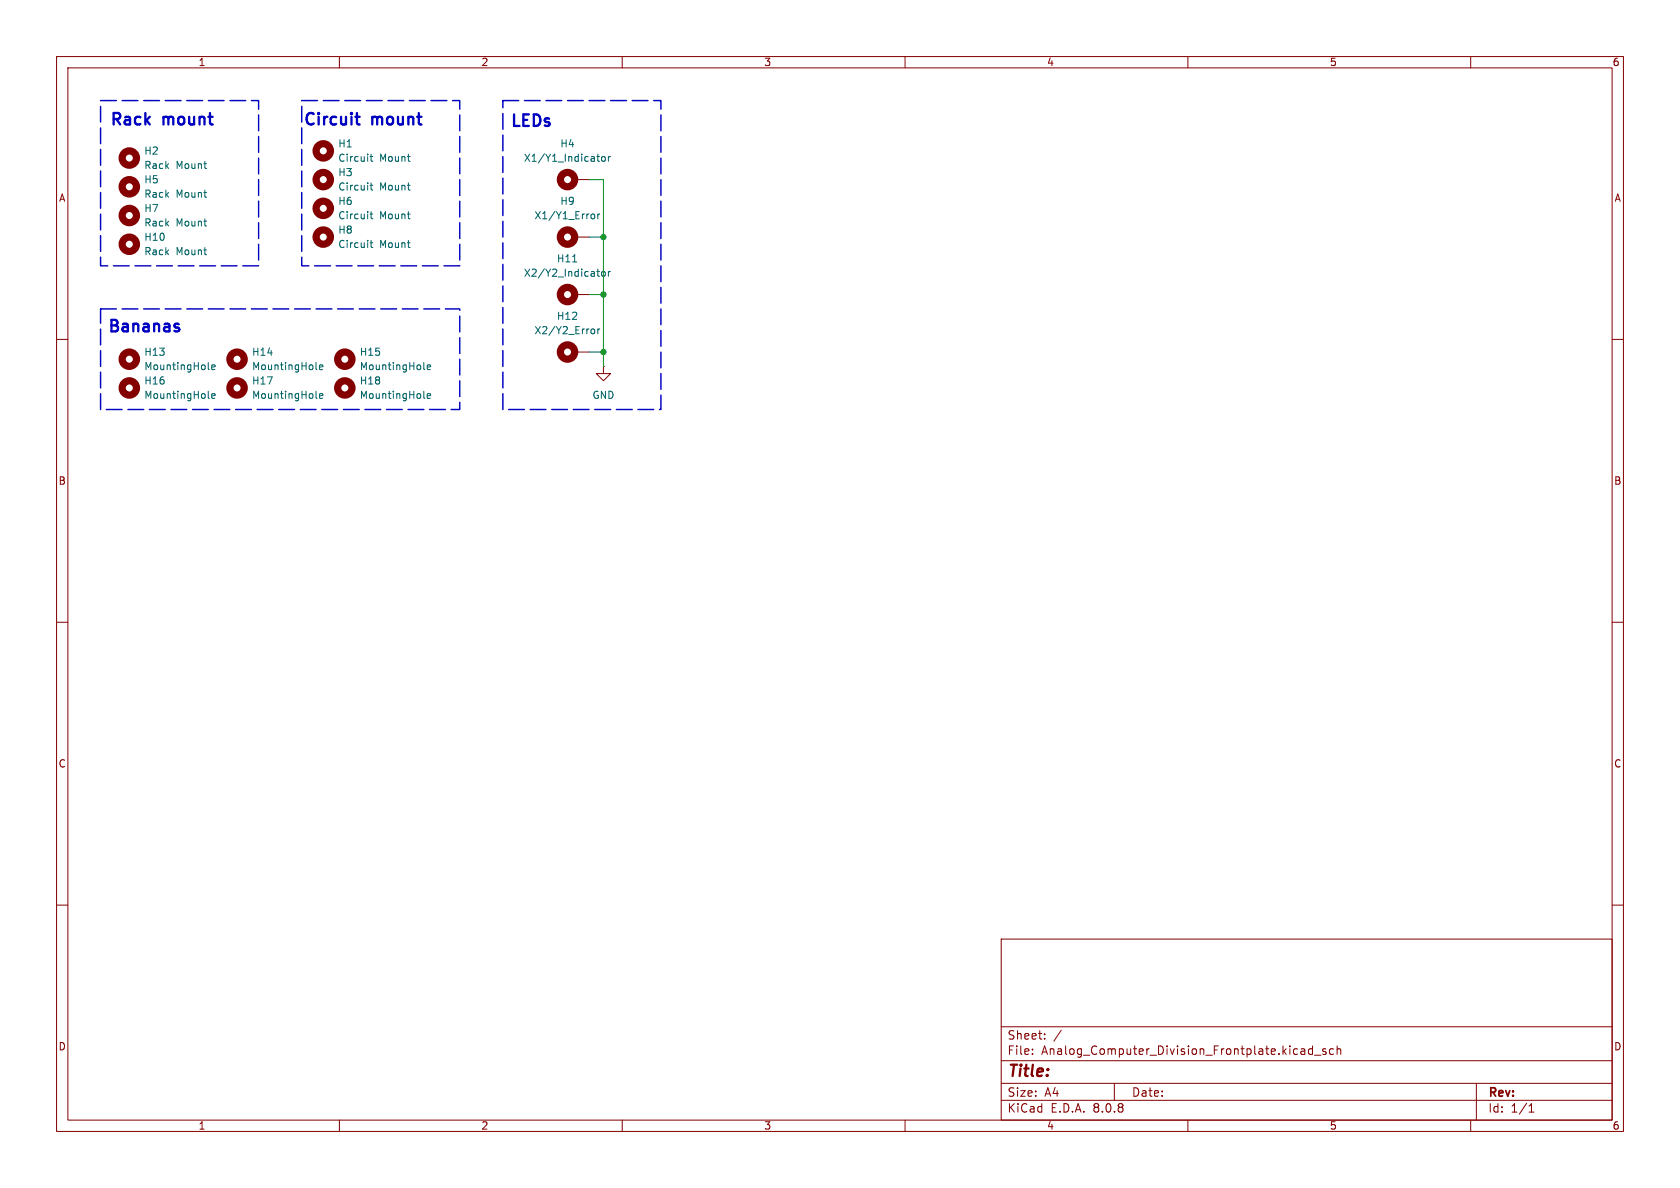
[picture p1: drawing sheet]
<svg xmlns="http://www.w3.org/2000/svg" width="297mm" height="210mm" viewBox="0 0 297 210" stroke-linecap="round" stroke-linejoin="round" font-family="sans-serif">
<g fill="none" stroke="#840000" stroke-width=".18">
<path d="M10 10h277v190h-277zM12 12h273v186h-273zM60 10v2M110 10v2M160 10v2M210 10v2M260 10v2M101.6 31.8h2.5M101.6 41.9h2.5M101.6 52.1h2.5M10 60h2M101.6 62.2h2.5"/>
<path d="M106.7 64.8v1.2h1.2l-1.2 1.3-1.3-1.3h1.3M106.7 64.8h.1M285 60h2M10 110h2M285 110h2M10 160h2M177 166h108v32h-108zM285 160h2M60 198v2M110 198v2M160 198v2M177 194.5h108"/>
<path d="M177 191.5h108M177 187.5h108M177 181.5h108M182.5 186.3v.1M182.5 185.5v.1M184.7 183.6v.1M184.7 182.8v.1M187.6 182.1l-1.3 2M197 191.5v3M210 198v2M230.2 185.4h.3l.2 .2v.8M230.7 186.3l-.5 .1"/>
<path d="M230.7 185.8h-.5M232 185.5l-.4-.1-.3 .3v.4l.2 .2h.5M232 184.9v1.5M232.4 186.5h1.1M234.4 185.5l-.4-.1-.2 .2 .1 .2 .5 .2v.3h-.6M235.7 185.5l-.4-.1-.3 .3v.4l.2 .2h.5M236.4 185.5l.2-.1 .4 .1v.9M236.4 184.9v1.5M260 198v2M261 191.5v6.5M270.3 196.6h.9M270.3 195.5l.4-.4v1.5"/>
</g>
<g fill="none" stroke="#840000" stroke-width="1.3">
<circle cx="22.9" cy="38.1" r="1.27"/>
<circle cx="22.9" cy="27.9" r="1.27"/>
<circle cx="22.9" cy="33" r="1.27"/>
<circle cx="57.1" cy="26.7" r="1.27"/>
<circle cx="57.1" cy="36.8" r="1.27"/>
<circle cx="57.1" cy="31.7" r="1.27"/>
<circle cx="100.3" cy="31.7" r="1.27"/>
<circle cx="22.9" cy="43.2" r="1.27"/>
<circle cx="57.1" cy="41.9" r="1.27"/>
<circle cx="100.3" cy="52.1" r="1.27"/>
<circle cx="100.3" cy="41.9" r="1.27"/>
<circle cx="22.9" cy="63.5" r="1.27"/>
<circle cx="22.9" cy="68.6" r="1.27"/>
<circle cx="41.9" cy="63.5" r="1.27"/>
<circle cx="41.9" cy="68.6" r="1.27"/>
<circle cx="61" cy="63.5" r="1.27"/>
<circle cx="61" cy="68.6" r="1.27"/>
<circle cx="100.3" cy="62.2" r="1.27"/>
</g>
<g fill="none" stroke="#006464" stroke-width=".18">
<path d="M65.4 27.7h.5M65.4 37.8h.5M65.4 32.8h.5M65.6 27.2v1.1l.3 .2M65.6 37.4v1.1l.3 .2M65.6 32.3v1.1l.3 .2M104.7 37.8l.3 .1 .1 .2v.5l-.4 .1M105.5 27.7h.5M105.7 37.8v.9M105.7 28.3l.3 .2M106 37.8l-.3 .3M106.4 27.8l.2-.1 .4 .1v.5l-.1 .2h-.3l-.2-.1z"/>
<path d="M107.6 27.7v.8M107.9 27.7l-.3 .2M65.4 42.9h.5M65.6 42.5v1.1l.3 .2M101.2 46.3h.8M104.7 58.2h.3l.1 .2v.5l-.4 .1M105.5 48h.5M105.7 58.2v.8M105.7 48.7l.3 .1M106 58.2l-.3 .2M106.5 48.1l.3-.1 .2 .2v.4l-.2 .2h-.3l-.2-.2zM107.6 48v.8"/>
<path d="M107.9 48l-.3 .2M36.8 65.2l.2 .1M36.8 70.2l.2 .2M37.4 70l.6-.1v-.3h-.4l-.2 .2 .1 .6h.5M37.4 64.9l.6-.1v-.2l-.4-.1-.2 .2 .1 .6h.5M55.9 70.2l.2 .2M55.9 65.2l.2 .1M56.5 70l.6-.1-.1-.3h-.3l-.2 .2v.6h.5M56.5 64.9l.6-.1-.1-.2-.3-.1-.2 .2v.6h.5M74.9 65.2l.2 .1M74.9 70.2l.2 .2M75.5 64.9l.6-.1v-.2l-.4-.1-.2 .2 .1 .6h.5"/>
<path d="M75.5 70l.6-.1v-.3h-.4l-.2 .2 .1 .6h.5"/>
</g>
<path d="M62.8 20.7h.8M63.2 21.9l.4 .1M31.4 57.9l.3 .3-.1 .3-.2 .1M31.4 57.2l.2 .1" fill="none" stroke="#0000c2" stroke-width=".41"/>
<path d="M17.8 17.8h27.9v29.2h-27.9zM53.3 17.8h28v29.2h-28zM88.9 17.8h27.9v54.6h-27.9zM17.8 54.6h63.5v17.8h-63.5z" fill="none" stroke="#0000c2" stroke-width=".25" stroke-dasharray="2.8 1"/>
<path d="M104.1 31.8h2.6v33M104.1 52.1h2.6M104.1 41.9h2.6M104.1 62.2h2.6" fill="none" stroke="#009600" stroke-width=".18"/>
<g fill="#009600" stroke="#009600" stroke-width=".18">
<circle cx="106.7" cy="52.1" r=".46"/>
<circle cx="106.7" cy="62.2" r=".46"/>
<circle cx="106.7" cy="41.9" r=".46"/>
</g>
<g font-size="2.8" fill="#0000c2">
<text x="19.2" y="22.7">Rack</text>
<text x="28.8" y="22.7">mount</text>
<text x="53.4" y="22.7">Circuit</text>
<text x="65.7" y="22.7">mount</text>
<text x="90" y="23">LEDs</text>
<text x="18.8" y="59.3">Bananas</text>
</g>
<text font-size="2.8" fill="#840000" x="178" y="190.9">Title:</text>
<g font-size="2.1" fill="#840000">
<text x="178" y="184">Sheet:</text>
<text x="178" y="186.7">File:</text>
<text x="184.1" y="186.7">Analog_Computer_Division_Frontplate.kicad_sch</text>
<text x="178" y="196.9">KiCad</text>
<text x="178" y="194.1">Size:</text>
<text x="184.7" y="194.1">A4</text>
<text x="185.7" y="196.9">E.D.A.</text>
<text x="193.3" y="196.9">8.0.8</text>
<text x="200" y="194.1">Date:</text>
<text x="263" y="194.3">Rev:</text>
<text x="263" y="196.9">Id:</text>
<text x="267.1" y="196.9">1/1</text>
</g>
<g font-size="1.8" fill="#840000">
<text x="35" y="11.9">1</text>
<text x="85" y="11.9">2</text>
<text x="135" y="11.9">3</text>
<text x="185" y="11.9">4</text>
<text x="235" y="11.9">5</text>
<text x="285" y="11.9">6</text>
<text x="10.3" y="35.9">A</text>
<text x="285.3" y="35.9">A</text>
<text x="10.3" y="85.9">B</text>
<text x="285.3" y="85.9">B</text>
<text x="10.3" y="135.9">C</text>
<text x="285.3" y="135.9">C</text>
<text x="10.3" y="185.9">D</text>
<text x="285.3" y="185.9">D</text>
<text x="35" y="199.9">1</text>
<text x="85" y="199.9">2</text>
<text x="135" y="199.9">3</text>
<text x="185" y="199.9">4</text>
<text x="235" y="199.9">5</text>
<text x="285" y="199.9">6</text>
</g>
<g font-size="1.8" fill="#006464">
<text x="25.4" y="27.5">H2</text>
<text x="59.7" y="26.3">H1</text>
<text x="59.7" y="28.8">Circuit</text>
<text x="67.1" y="28.8">Mount</text>
<text x="92.5" y="28.8">X1/Y1_Indicator</text>
<text x="99" y="26.3">H4</text>
<text x="25.4" y="32.6">H5</text>
<text x="25.4" y="35.2">Rack</text>
<text x="25.4" y="30.1">Rack</text>
<text x="31.1" y="35.2">Mount</text>
<text x="31.1" y="30.1">Mount</text>
<text x="59.7" y="31.3">H3</text>
<text x="59.7" y="33.9">Circuit</text>
<text x="67.1" y="33.9">Mount</text>
<text x="25.4" y="37.7">H7</text>
<text x="25.4" y="40.2">Rack</text>
<text x="31.1" y="40.2">Mount</text>
<text x="59.7" y="41.5">H8</text>
<text x="59.7" y="36.4">H6</text>
<text x="59.7" y="39">Circuit</text>
<text x="67.1" y="39">Mount</text>
<text x="94.4" y="39">X1/Y1_Error</text>
<text x="99" y="36.4">H9</text>
<text x="25.4" y="42.8">H10</text>
<text x="25.4" y="45.3">Rack</text>
<text x="31.1" y="45.3">Mount</text>
<text x="59.7" y="44">Circuit</text>
<text x="67.1" y="44">Mount</text>
<text x="98.4" y="46.6">H11</text>
<text x="92.5" y="49.1">X2/Y2_Indicator</text>
<text x="94.4" y="59.3">X2/Y2_Error</text>
<text x="98.4" y="56.7">H12</text>
<text x="25.4" y="63.1">H13</text>
<text x="25.4" y="65.6">MountingHole</text>
<text x="44.5" y="63.1">H14</text>
<text x="44.5" y="65.6">MountingHole</text>
<text x="63.5" y="63.1">H15</text>
<text x="63.5" y="65.6">MountingHole</text>
<text x="25.4" y="68.2">H16</text>
<text x="25.4" y="70.7">MountingHole</text>
<text x="44.5" y="68.2">H17</text>
<text x="44.5" y="70.7">MountingHole</text>
<text x="63.5" y="68.2">H18</text>
<text x="63.5" y="70.7">MountingHole</text>
<text x="104.6" y="70.7">GND</text>
</g>
</svg>
